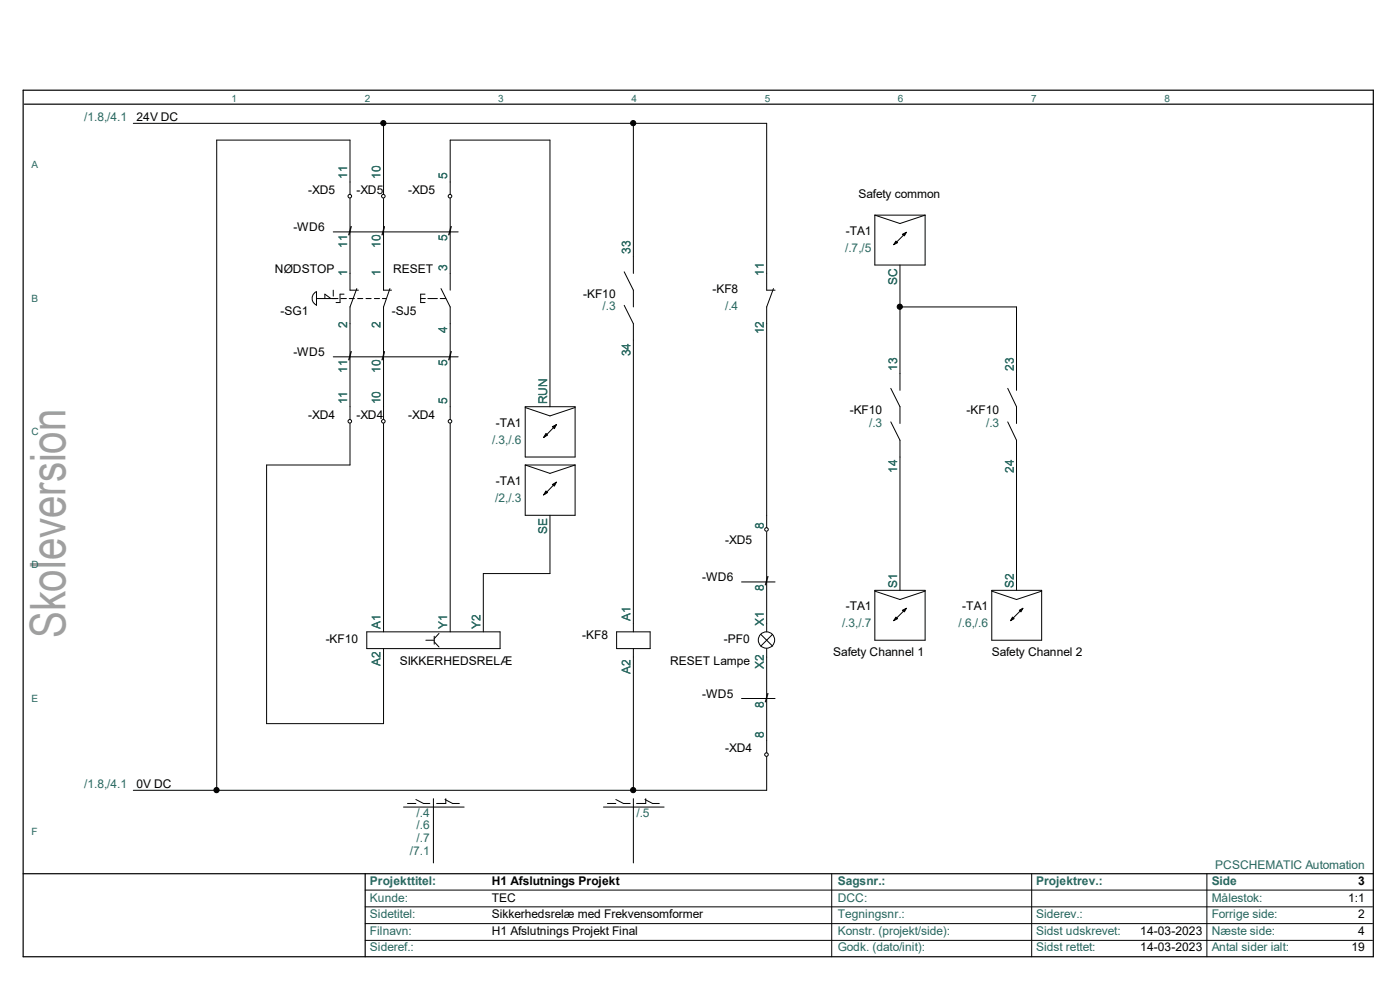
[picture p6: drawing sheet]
<svg xmlns="http://www.w3.org/2000/svg" width="297mm" height="210mm" viewBox="0 0 297 210" stroke-linecap="round" stroke-linejoin="round" font-family="sans-serif">
<path d="M4.9 19.1h286.4v183.8h-286.4zM5.2 22.1h286.1M4.9 185.3h286.4M77.5 185.3v17.6" fill="none" stroke="#000" stroke-width=".25"/>
<g fill="none" stroke="#000" stroke-width=".21">
<path d="M28.3 26.2h134.3v35.4h1.8M81.4 26.2v15M134.4 26.2v31.8M70.7 49.2h26.5M74.3 41.2v-11.5h-28.3v137.9M74.3 42.1v19.5h1.7M81.4 42.1v19.5h1.7M95.5 41.2v-11.5h21.2v56.6M95.5 42.1v19.5M132.4 57.7l2 3.9v3.5M185.6 45.6h10.7M185.6 45.6v10.6h10.7v-10.6"/>
<path d="M185.6 45.6l5.3 1.8 5.4-1.8M190.9 56.2v26.6M192.2 49.4l-2.5 2.4M67.1 61.9a1.57 1.57 0 0 0-.9 1.4 1.57 1.57 0 0 0 1 1.4M67.1 63.3h4.6M67.1 61.9v2.9M68.9 63.3v-.9l1.3 .9M70.7 61.6v1.2M70.7 75.7h26.5M72.3 63.3h1.2M73 62.4h-.9v1.8h-.8M74.1 63.3h1.1"/>
<path d="M75.7 61.2l-1.4 3.9v23.9M75.9 63.3h1.1M77.6 63.3h1.1M79.4 63.3h1.1M81.1 63.3h.8M82.7 61.2l-1.3 3.9v23.9M89.2 63.3h1.1M90.2 62.4h-1v1.8h1M90.8 63.3h2M93.4 63.3h1.2M93.6 61.2l1.9 3.9v23.9M132.4 64.8l2 3.9v65.3"/>
<path d="M164.1 61.2l-1.5 3.9v46.8M190.9 65.1h24.7v17.7M74.3 89.8v8.8h-17.7v54.9h24.8v-15.9M81.4 89.8v44.2M95.5 89.8v44.2M111.4 98.6h10.6M111.4 86.3h10.6v10.6h-10.6zM111.4 98.6v10.7h10.6v-10.7M111.4 86.4l5.3 1.8 5.3-1.8M111.4 98.6l5.3 1.8 5.3-1.8M117.9 90.2l-2.4 2.5M189 82.4l1.9 3.9v3.5"/>
<path d="M189 89.5l1.9 3.9v31.8M213.8 82.4l1.8 3.9v3.5M213.8 89.5l1.8 3.9v31.8M116.7 109.3v12.4h-14.2v12.3M117.9 102.4l-2.4 2.5M162.6 112.9v21.1M77.8 134h28.3v3.6h-28.3zM90.3 135.8h1.8M92.1 135v1.7M92.1 136.1l1 1.1M93.1 134.4l-1 1.1M130.8 134h7.1v3.6h-7.1z"/>
<path d="M134.4 137.6v30M157.3 123.4h7.1M161.4 134.5l2.5 2.6M162.6 137.6v22.1M163.9 134.5l-2.5 2.6M185.6 125.2h10.7v10.6h-10.7zM185.6 125.4l5.3 1.8 5.4-1.8M192.2 129.1l-2.5 2.5M210.4 125.2h10.6v10.6h-10.6zM210.4 125.4l5.2 1.8 5.4-1.8M216.9 129.1l-2.4 2.5M157.3 148.2h7.1"/>
<path d="M85.6 171.2h12.9M86.4 170.4h1.8M88.2 169.6l1.6 .8h1.4M91.9 169.4v13.6M94.4 169.6l1.6 .8h1.5M94.6 169.4v1h-2M128 171.2h12.9M128.9 170.4h1.7M130.6 169.6l1.6 .8h1.5M134.4 169.4v13.6M136.8 169.6l1.6 .8h1.5M137 169.4v1h-2"/>
<path d="M162.6 160.5v7.1h-134.3M77.5 192.4h213.7M77.5 199.5h213.7M77.5 195.9h213.7M77.5 188.8h213.8M176.4 185.3v17.6M218.9 185.3v17.6M256 185.3v17.6"/>
<circle cx="81.3" cy="26.1" r=".55"/>
<circle cx="134.3" cy="26.1" r=".55"/>
<circle cx="74.2" cy="41.6" r=".38"/>
<circle cx="81.3" cy="41.6" r=".38"/>
<circle cx="95.5" cy="41.6" r=".38"/>
<circle cx="190.9" cy="65.1" r=".55"/>
<circle cx="74.2" cy="89.4" r=".38"/>
<circle cx="81.3" cy="89.4" r=".38"/>
<circle cx="95.5" cy="89.4" r=".38"/>
<circle cx="162.6" cy="112.3" r=".38"/>
<circle cx="162.6" cy="135.8" r="1.74"/>
<circle cx="45.9" cy="167.6" r=".55"/>
<circle cx="134.3" cy="167.6" r=".55"/>
<circle cx="162.6" cy="160.1" r=".38"/>
</g>
<g fill="#000">
<circle cx="81.3" cy="26.1" r=".55"/>
<circle cx="134.3" cy="26.1" r=".55"/>
<circle cx="190.9" cy="65.1" r=".55"/>
<circle cx="45.9" cy="167.6" r=".55"/>
<circle cx="134.3" cy="167.6" r=".55"/>
</g>
<g fill="#000" stroke="#000" stroke-width=".21">
<path d="M190.1 51.1l.3 .4-.8 .4z" fill-rule="evenodd"/>
<path d="M191.4 49.7l.9-.4-.4 .7z" fill-rule="evenodd"/>
<path d="M115.8 91.9l.4 .4-.9 .5z" fill-rule="evenodd"/>
<path d="M117.2 90.5l.8-.4-.4 .8z" fill-rule="evenodd"/>
<path d="M115.8 104.1l.4 .4-.9 .5z" fill-rule="evenodd"/>
<path d="M117.2 102.8l.8-.5-.4 .8z" fill-rule="evenodd"/>
<path d="M190.1 130.9l.3 .3-.8 .5z" fill-rule="evenodd"/>
<path d="M191.4 129.5l.9-.5-.4 .8z" fill-rule="evenodd"/>
<path d="M214.8 130.9l.3 .3-.7 .5z" fill-rule="evenodd"/>
<path d="M216.2 129.5l.8-.5-.4 .8z" fill-rule="evenodd"/>
</g>
<text font-size="10.4" fill="#9f9f9f" x="13.9" y="135.4" transform="rotate(-90 13.9 135.4)">Skoleversion</text>
<g font-size="2.5" fill="#27675f">
<text x="17.9" y="25.7">/1.8,/4.1</text>
<text x="73.7" y="38" transform="rotate(-90 73.7 38)">11</text>
<text x="80.7" y="38" transform="rotate(-90 80.7 38)">10</text>
<text x="94.8" y="38" transform="rotate(-90 94.8 38)">5</text>
<text x="73.7" y="52.6" transform="rotate(-90 73.7 52.6)">11</text>
<text x="80.7" y="52.6" transform="rotate(-90 80.7 52.6)">10</text>
<text x="94.8" y="51.1" transform="rotate(-90 94.8 51.1)">5</text>
<text x="133.8" y="53.9" transform="rotate(-90 133.8 53.9)">33</text>
<text x="179.3" y="53.4">/.7,/5</text>
<text x="73.7" y="58.6" transform="rotate(-90 73.7 58.6)">1</text>
<text x="80.7" y="58.6" transform="rotate(-90 80.7 58.6)">1</text>
<text x="94.8" y="57.5" transform="rotate(-90 94.8 57.5)">3</text>
<text x="162.1" y="58.6" transform="rotate(-90 162.1 58.6)">11</text>
<text x="127.8" y="65.8">/.3</text>
<text x="153.8" y="65.8">/.4</text>
<text x="190.3" y="60.4" transform="rotate(-90 190.3 60.4)">SC</text>
<text x="73.7" y="69.5" transform="rotate(-90 73.7 69.5)">2</text>
<text x="80.7" y="69.5" transform="rotate(-90 80.7 69.5)">2</text>
<text x="94.8" y="70.6" transform="rotate(-90 94.8 70.6)">4</text>
<text x="162.1" y="71" transform="rotate(-90 162.1 71)">12</text>
<text x="94.8" y="77.6" transform="rotate(-90 94.8 77.6)">5</text>
<text x="133.8" y="75.6" transform="rotate(-90 133.8 75.6)">34</text>
<text x="73.7" y="79.1" transform="rotate(-90 73.7 79.1)">11</text>
<text x="80.7" y="79.1" transform="rotate(-90 80.7 79.1)">10</text>
<text x="190.3" y="78.7" transform="rotate(-90 190.3 78.7)">13</text>
<text x="215.1" y="78.7" transform="rotate(-90 215.1 78.7)">23</text>
<text x="73.7" y="85.8" transform="rotate(-90 73.7 85.8)">11</text>
<text x="80.7" y="85.8" transform="rotate(-90 80.7 85.8)">10</text>
<text x="94.8" y="85.8" transform="rotate(-90 94.8 85.8)">5</text>
<text x="116.1" y="85.8" transform="rotate(-90 116.1 85.8)">RUN</text>
<text x="104.4" y="94.1">/.3,/.6</text>
<text x="184.4" y="90.6">/.3</text>
<text x="209.2" y="90.6">/.3</text>
<text x="190.3" y="100.3" transform="rotate(-90 190.3 100.3)">14</text>
<text x="215.1" y="100.3" transform="rotate(-90 215.1 100.3)">24</text>
<text x="105.1" y="106.5">/2,/.3</text>
<text x="116.1" y="113.2" transform="rotate(-90 116.1 113.2)">SE</text>
<text x="162.1" y="112.3" transform="rotate(-90 162.1 112.3)">8</text>
<text x="162.1" y="125.4" transform="rotate(-90 162.1 125.4)">8</text>
<text x="190.3" y="124.6" transform="rotate(-90 190.3 124.6)">S1</text>
<text x="215.1" y="124.6" transform="rotate(-90 215.1 124.6)">S2</text>
<text x="133.8" y="131.7" transform="rotate(-90 133.8 131.7)">A1</text>
<text x="80.7" y="133.5" transform="rotate(-90 80.7 133.5)">A1</text>
<text x="94.8" y="133.5" transform="rotate(-90 94.8 133.5)">Y1</text>
<text x="102" y="133.5" transform="rotate(-90 102 133.5)">Y2</text>
<text x="162.1" y="132.8" transform="rotate(-90 162.1 132.8)">X1</text>
<text x="178.6" y="133">/.3,/.7</text>
<text x="203.4" y="133">/.6,/.6</text>
<text x="80.7" y="141.2" transform="rotate(-90 80.7 141.2)">A2</text>
<text x="133.8" y="143" transform="rotate(-90 133.8 143)">A2</text>
<text x="162.1" y="141.9" transform="rotate(-90 162.1 141.9)">X2</text>
<text x="162.1" y="150.1" transform="rotate(-90 162.1 150.1)">8</text>
<text x="162.1" y="156.5" transform="rotate(-90 162.1 156.5)">8</text>
<text x="17.9" y="167.1">/1.8,/4.1</text>
<text x="88.4" y="173.3">/.4</text>
<text x="135" y="173.3">/.5</text>
<text x="88.4" y="176">/.6</text>
<text x="88.4" y="178.7">/.7</text>
<text x="87" y="181.3">/7.1</text>
<text x="257.8" y="184.4">PCSCHEMATIC Automation</text>
<text x="78.5" y="187.8">Projekttitel:</text>
<text x="78.5" y="191.4">Kunde:</text>
<text x="177.7" y="187.8">Sagsnr.:</text>
<text x="177.7" y="191.4">DCC:</text>
<text x="219.8" y="187.8">Projektrev.:</text>
<text x="257" y="187.8">Side</text>
<text x="257" y="191.4">Målestok:</text>
<text x="78.5" y="194.7">Sidetitel:</text>
<text x="177.7" y="194.7">Tegningsnr.:</text>
<text x="219.8" y="194.7">Siderev.:</text>
<text x="257" y="194.7">Forrige side:</text>
<text x="78.5" y="198.4">Filnavn:</text>
<text x="78.5" y="201.8">Sideref.:</text>
<text x="177.7" y="201.8">Godk. (dato/init):</text>
<text x="177.7" y="198.4">Konstr. (projekt/side):</text>
<text x="219.8" y="198.4">Sidst udskrevet:</text>
<text x="219.8" y="201.8">Sidst rettet:</text>
<text x="257" y="198.4">Næste side:</text>
<text x="257" y="201.8">Antal sider ialt:</text>
</g>
<g font-size="2.5">
<text x="29" y="25.7">24V DC</text>
<text x="65.4" y="41.1">-XD5</text>
<text x="75.6" y="41.1">-XD5</text>
<text x="86.6" y="41.1">-XD5</text>
<text x="182.1" y="41.9">Safety common</text>
<text x="62.2" y="49">-WD6</text>
<text x="73.9" y="49.9">/</text>
<text x="81" y="49.9">/</text>
<text x="95.2" y="49.9">/</text>
<text x="179.4" y="49.9">-TA1</text>
<text x="58.3" y="57.8">NØDSTOP</text>
<text x="83.4" y="57.8">RESET</text>
<text x="123.7" y="63.2">-KF10</text>
<text x="151.1" y="62.2">-KF8</text>
<text x="59.5" y="66.7">-SG1</text>
<text x="83.1" y="66.7">-SJ5</text>
<text x="62.2" y="75.5">-WD5</text>
<text x="73.9" y="76.4">/</text>
<text x="81" y="76.4">/</text>
<text x="95.2" y="76.4">/</text>
<text x="65.4" y="88.8">-XD4</text>
<text x="75.6" y="88.8">-XD4</text>
<text x="86.6" y="88.8">-XD4</text>
<text x="180.3" y="87.9">-KF10</text>
<text x="205.1" y="87.9">-KF10</text>
<text x="105.2" y="90.6">-TA1</text>
<text x="105.2" y="103">-TA1</text>
<text x="153.8" y="115.3">-XD5</text>
<text x="148.9" y="123.3">-WD6</text>
<text x="162.3" y="124.1">/</text>
<text x="179.4" y="129.5">-TA1</text>
<text x="204.1" y="129.5">-TA1</text>
<text x="69.1" y="136.5">-KF10</text>
<text x="123.5" y="135.6">-KF8</text>
<text x="153.6" y="136.5">-PF0</text>
<text x="84.8" y="141">SIKKERHEDSRELÆ</text>
<text x="142.2" y="141">RESET Lampe</text>
<text x="176.8" y="139.2">Safety Channel 1</text>
<text x="210.4" y="139.2">Safety Channel 2</text>
<text x="148.9" y="148">-WD5</text>
<text x="162.3" y="148.9">/</text>
<text x="153.8" y="159.5">-XD4</text>
<text x="29" y="167.1">0V DC</text>
<text x="104.3" y="187.8">H1 Afslutnings Projekt</text>
<text x="104.3" y="191.4">TEC</text>
<text x="286" y="191.4">1:1</text>
<text x="288.1" y="187.8">3</text>
<text x="104.3" y="194.7">Sikkerhedsrelæ med Frekvensomformer</text>
<text x="288.1" y="194.7">2</text>
<text x="104.3" y="198.4">H1 Afslutnings Projekt Final</text>
<text x="241.9" y="201.8">14-03-2023</text>
<text x="241.9" y="198.4">14-03-2023</text>
<text x="286.7" y="201.8">19</text>
<text x="288.1" y="198.4">4</text>
</g>
<g font-size="2.1" fill="#27675f">
<text x="49.1" y="21.6">1</text>
<text x="77.4" y="21.6">2</text>
<text x="105.7" y="21.6">3</text>
<text x="133.9" y="21.6">4</text>
<text x="162.2" y="21.6">5</text>
<text x="190.5" y="21.6">6</text>
<text x="218.8" y="21.6">7</text>
<text x="247.1" y="21.6">8</text>
<text x="6.7" y="35.7">A</text>
<text x="6.7" y="64">B</text>
<text x="6.7" y="92.3">C</text>
<text x="6.7" y="120.5">D</text>
<text x="6.7" y="148.8">E</text>
<text x="6.7" y="177.1">F</text>
</g>
</svg>
